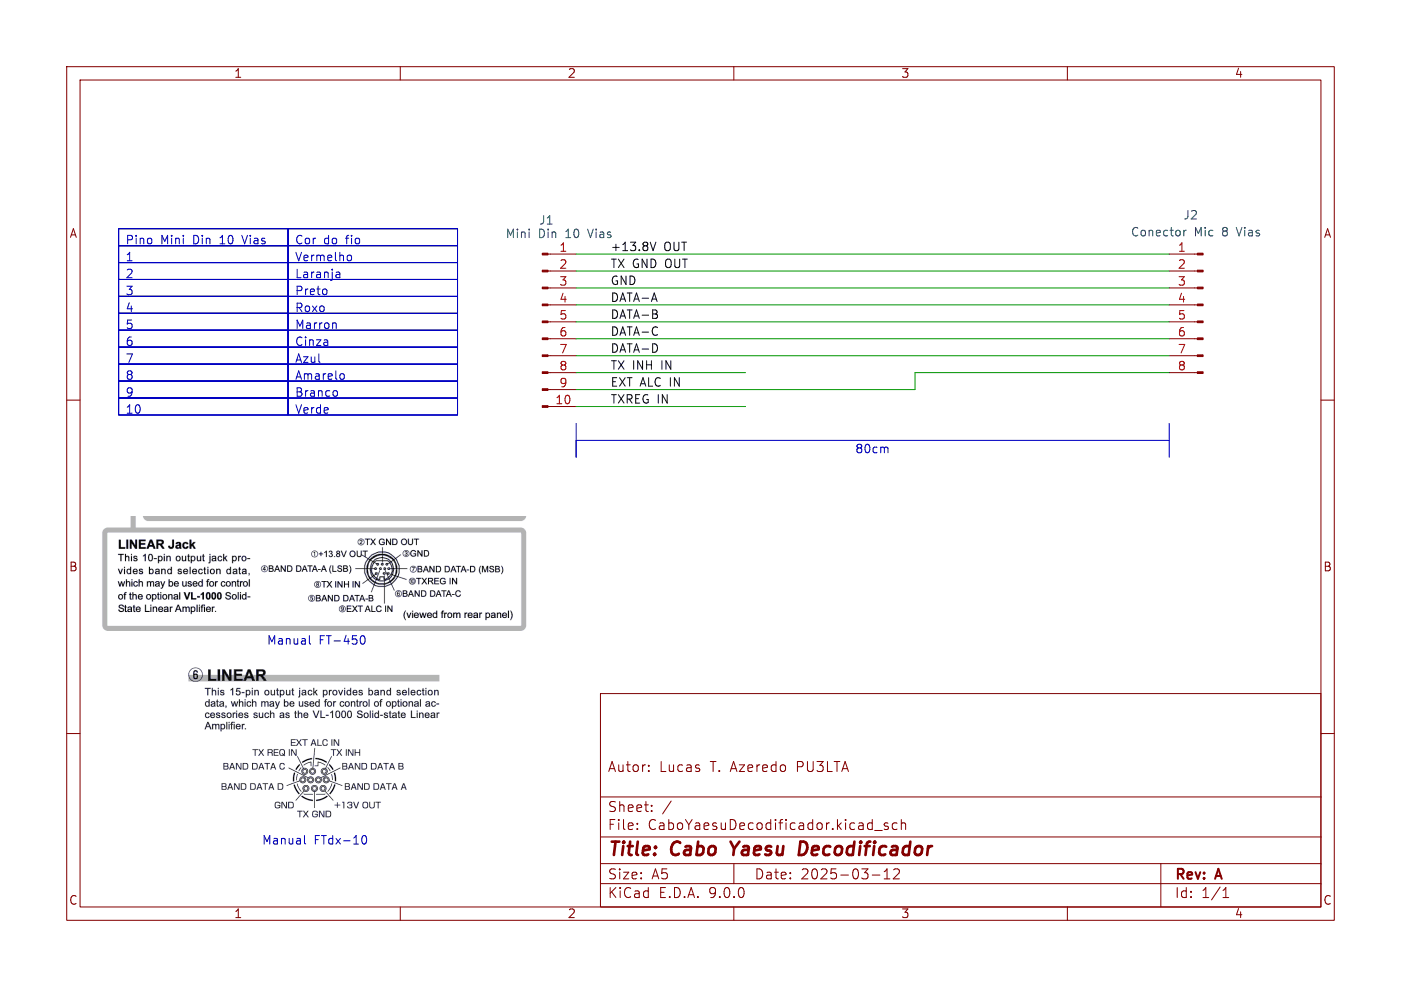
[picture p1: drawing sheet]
(kicad_sch
 (version 20250114)
 (generator "eeschema")
 (generator_version "9.0")
 (paper "A5")
 (title_block
  (title "Cabo Yaesu Decodificador ")
  (date "2025-03-12")
  (rev "A")
  (comment 1 "Autor: Lucas T. Azeredo PU3LTA"))
 (lib_symbols
  (symbol "Connector:Conn_01x08_Pin"
   (pin_names
    (offset 1.016) (hide yes)) (exclude_from_sim no) (in_bom yes) (on_board yes)
   (property "Reference" "J" (at 0 10.16 0) (effects (font (size 1.27 1.27))))
   (property "Value" "Conn_01x08_Pin" (at 0 -12.7 0) (effects (font (size 1.27 1.27))))
   (property "Footprint" "" (at 0 0 0) (effects (font (size 1.27 1.27)) (hide yes)))
   (property "Datasheet" "~" (at 0 0 0) (effects (font (size 1.27 1.27)) (hide yes)))
   (property "Description" "Generic connector, single row, 01x08, script generated" (at 0 0 0) (effects (font (size 1.27 1.27)) (hide yes)))
   (property "ki_locked" "" (at 0 0 0) (effects (font (size 1.27 1.27))))
   (symbol "Conn_01x08_Pin_1_1"
    (rectangle (start 0.8636 7.747) (end 0 7.493) (stroke (width 0.1524) (type default)) (fill (type outline)))
    (rectangle (start 0.8636 5.207) (end 0 4.953) (stroke (width 0.1524) (type default)) (fill (type outline)))
    (rectangle (start 0.8636 2.667) (end 0 2.413) (stroke (width 0.1524) (type default)) (fill (type outline)))
    (rectangle (start 0.8636 0.127) (end 0 -0.127) (stroke (width 0.1524) (type default)) (fill (type outline)))
    (rectangle (start 0.8636 -2.413) (end 0 -2.667) (stroke (width 0.1524) (type default)) (fill (type outline)))
    (rectangle (start 0.8636 -4.953) (end 0 -5.207) (stroke (width 0.1524) (type default)) (fill (type outline)))
    (rectangle (start 0.8636 -7.493) (end 0 -7.747) (stroke (width 0.1524) (type default)) (fill (type outline)))
    (rectangle (start 0.8636 -10.033) (end 0 -10.287) (stroke (width 0.1524) (type default)) (fill (type outline)))
    (polyline (pts (xy 1.27 7.62) (xy 0.8636 7.62)) (stroke (width 0.1524) (type default)) (fill (type none)))
    (polyline (pts (xy 1.27 5.08) (xy 0.8636 5.08)) (stroke (width 0.1524) (type default)) (fill (type none)))
    (polyline (pts (xy 1.27 2.54) (xy 0.8636 2.54)) (stroke (width 0.1524) (type default)) (fill (type none)))
    (polyline (pts (xy 1.27 0) (xy 0.8636 0)) (stroke (width 0.1524) (type default)) (fill (type none)))
    (polyline (pts (xy 1.27 -2.54) (xy 0.8636 -2.54)) (stroke (width 0.1524) (type default)) (fill (type none)))
    (polyline (pts (xy 1.27 -5.08) (xy 0.8636 -5.08)) (stroke (width 0.1524) (type default)) (fill (type none)))
    (polyline (pts (xy 1.27 -7.62) (xy 0.8636 -7.62)) (stroke (width 0.1524) (type default)) (fill (type none)))
    (polyline (pts (xy 1.27 -10.16) (xy 0.8636 -10.16)) (stroke (width 0.1524) (type default)) (fill (type none)))
    (pin passive line (at 5.08 7.62 180) (length 3.81) (name "Pin_1" (effects (font (size 1.27 1.27)))) (number "1" (effects (font (size 1.27 1.27)))))
    (pin passive line (at 5.08 5.08 180) (length 3.81) (name "Pin_2" (effects (font (size 1.27 1.27)))) (number "2" (effects (font (size 1.27 1.27)))))
    (pin passive line (at 5.08 2.54 180) (length 3.81) (name "Pin_3" (effects (font (size 1.27 1.27)))) (number "3" (effects (font (size 1.27 1.27)))))
    (pin passive line (at 5.08 0 180) (length 3.81) (name "Pin_4" (effects (font (size 1.27 1.27)))) (number "4" (effects (font (size 1.27 1.27)))))
    (pin passive line (at 5.08 -2.54 180) (length 3.81) (name "Pin_5" (effects (font (size 1.27 1.27)))) (number "5" (effects (font (size 1.27 1.27)))))
    (pin passive line (at 5.08 -5.08 180) (length 3.81) (name "Pin_6" (effects (font (size 1.27 1.27)))) (number "6" (effects (font (size 1.27 1.27)))))
    (pin passive line (at 5.08 -7.62 180) (length 3.81) (name "Pin_7" (effects (font (size 1.27 1.27)))) (number "7" (effects (font (size 1.27 1.27)))))
    (pin passive line (at 5.08 -10.16 180) (length 3.81) (name "Pin_8" (effects (font (size 1.27 1.27)))) (number "8" (effects (font (size 1.27 1.27))))))
   (embedded_fonts no))
  (symbol "Connector:Conn_01x10_Pin"
   (pin_names
    (offset 1.016) (hide yes)) (exclude_from_sim no) (in_bom yes) (on_board yes)
   (property "Reference" "J" (at 0 12.7 0) (effects (font (size 1.27 1.27))))
   (property "Value" "Conn_01x10_Pin" (at 0 -15.24 0) (effects (font (size 1.27 1.27))))
   (property "Footprint" "" (at 0 0 0) (effects (font (size 1.27 1.27)) (hide yes)))
   (property "Datasheet" "~" (at 0 0 0) (effects (font (size 1.27 1.27)) (hide yes)))
   (property "Description" "Generic connector, single row, 01x10, script generated" (at 0 0 0) (effects (font (size 1.27 1.27)) (hide yes)))
   (property "ki_locked" "" (at 0 0 0) (effects (font (size 1.27 1.27))))
   (symbol "Conn_01x10_Pin_1_1"
    (rectangle (start 0.8636 10.287) (end 0 10.033) (stroke (width 0.1524) (type default)) (fill (type outline)))
    (rectangle (start 0.8636 7.747) (end 0 7.493) (stroke (width 0.1524) (type default)) (fill (type outline)))
    (rectangle (start 0.8636 5.207) (end 0 4.953) (stroke (width 0.1524) (type default)) (fill (type outline)))
    (rectangle (start 0.8636 2.667) (end 0 2.413) (stroke (width 0.1524) (type default)) (fill (type outline)))
    (rectangle (start 0.8636 0.127) (end 0 -0.127) (stroke (width 0.1524) (type default)) (fill (type outline)))
    (rectangle (start 0.8636 -2.413) (end 0 -2.667) (stroke (width 0.1524) (type default)) (fill (type outline)))
    (rectangle (start 0.8636 -4.953) (end 0 -5.207) (stroke (width 0.1524) (type default)) (fill (type outline)))
    (rectangle (start 0.8636 -7.493) (end 0 -7.747) (stroke (width 0.1524) (type default)) (fill (type outline)))
    (rectangle (start 0.8636 -10.033) (end 0 -10.287) (stroke (width 0.1524) (type default)) (fill (type outline)))
    (rectangle (start 0.8636 -12.573) (end 0 -12.827) (stroke (width 0.1524) (type default)) (fill (type outline)))
    (polyline (pts (xy 1.27 10.16) (xy 0.8636 10.16)) (stroke (width 0.1524) (type default)) (fill (type none)))
    (polyline (pts (xy 1.27 7.62) (xy 0.8636 7.62)) (stroke (width 0.1524) (type default)) (fill (type none)))
    (polyline (pts (xy 1.27 5.08) (xy 0.8636 5.08)) (stroke (width 0.1524) (type default)) (fill (type none)))
    (polyline (pts (xy 1.27 2.54) (xy 0.8636 2.54)) (stroke (width 0.1524) (type default)) (fill (type none)))
    (polyline (pts (xy 1.27 0) (xy 0.8636 0)) (stroke (width 0.1524) (type default)) (fill (type none)))
    (polyline (pts (xy 1.27 -2.54) (xy 0.8636 -2.54)) (stroke (width 0.1524) (type default)) (fill (type none)))
    (polyline (pts (xy 1.27 -5.08) (xy 0.8636 -5.08)) (stroke (width 0.1524) (type default)) (fill (type none)))
    (polyline (pts (xy 1.27 -7.62) (xy 0.8636 -7.62)) (stroke (width 0.1524) (type default)) (fill (type none)))
    (polyline (pts (xy 1.27 -10.16) (xy 0.8636 -10.16)) (stroke (width 0.1524) (type default)) (fill (type none)))
    (polyline (pts (xy 1.27 -12.7) (xy 0.8636 -12.7)) (stroke (width 0.1524) (type default)) (fill (type none)))
    (pin passive line (at 5.08 10.16 180) (length 3.81) (name "Pin_1" (effects (font (size 1.27 1.27)))) (number "1" (effects (font (size 1.27 1.27)))))
    (pin passive line (at 5.08 7.62 180) (length 3.81) (name "Pin_2" (effects (font (size 1.27 1.27)))) (number "2" (effects (font (size 1.27 1.27)))))
    (pin passive line (at 5.08 5.08 180) (length 3.81) (name "Pin_3" (effects (font (size 1.27 1.27)))) (number "3" (effects (font (size 1.27 1.27)))))
    (pin passive line (at 5.08 2.54 180) (length 3.81) (name "Pin_4" (effects (font (size 1.27 1.27)))) (number "4" (effects (font (size 1.27 1.27)))))
    (pin passive line (at 5.08 0 180) (length 3.81) (name "Pin_5" (effects (font (size 1.27 1.27)))) (number "5" (effects (font (size 1.27 1.27)))))
    (pin passive line (at 5.08 -2.54 180) (length 3.81) (name "Pin_6" (effects (font (size 1.27 1.27)))) (number "6" (effects (font (size 1.27 1.27)))))
    (pin passive line (at 5.08 -5.08 180) (length 3.81) (name "Pin_7" (effects (font (size 1.27 1.27)))) (number "7" (effects (font (size 1.27 1.27)))))
    (pin passive line (at 5.08 -7.62 180) (length 3.81) (name "Pin_8" (effects (font (size 1.27 1.27)))) (number "8" (effects (font (size 1.27 1.27)))))
    (pin passive line (at 5.08 -10.16 180) (length 3.81) (name "Pin_9" (effects (font (size 1.27 1.27)))) (number "9" (effects (font (size 1.27 1.27)))))
    (pin passive line (at 5.08 -12.7 180) (length 3.81) (name "Pin_10" (effects (font (size 1.27 1.27)))) (number "10" (effects (font (size 1.27 1.27))))))
   (embedded_fonts no)))
 (text "Manual FTdx-10"
  (exclude_from_sim no)
  (at 47.244 126.238 0)
  (effects (font (size 1.27 1.27))))
 (text "80cm"
  (exclude_from_sim no)
  (at 130.81 67.564 0)
  (effects (font (size 1.27 1.27))))
 (text "Manual FT-450"
  (exclude_from_sim no)
  (at 47.498 96.266 0)
  (effects (font (size 1.27 1.27))))
 (polyline
  (pts (xy 86.36 66.04) (xy 175.26 66.04))
  (stroke (width 0) (type default)))
 (wire
  (pts (xy 86.36 50.8) (xy 175.26 50.8))
  (stroke (width 0) (type default)))
 (polyline
  (pts (xy 86.36 63.5) (xy 86.36 68.58))
  (stroke (width 0) (type default)))
 (wire
  (pts (xy 137.16 55.88) (xy 137.16 58.42))
  (stroke (width 0) (type default)))
 (wire
  (pts (xy 86.36 45.72) (xy 175.26 45.72))
  (stroke (width 0) (type default)))
 (wire
  (pts (xy 86.36 58.42) (xy 137.16 58.42))
  (stroke (width 0) (type default)))
 (wire
  (pts (xy 86.36 48.26) (xy 175.26 48.26))
  (stroke (width 0) (type default)))
 (wire
  (pts (xy 86.36 60.96) (xy 111.76 60.96))
  (stroke (width 0) (type default)))
 (wire
  (pts (xy 175.26 55.88) (xy 137.16 55.88))
  (stroke (width 0) (type default)))
 (wire
  (pts (xy 86.36 38.1) (xy 175.26 38.1))
  (stroke (width 0) (type default)))
 (wire
  (pts (xy 86.36 55.88) (xy 111.76 55.88))
  (stroke (width 0) (type default)))
 (wire
  (pts (xy 86.36 40.64) (xy 175.26 40.64))
  (stroke (width 0) (type default)))
 (wire
  (pts (xy 86.36 53.34) (xy 175.26 53.34))
  (stroke (width 0) (type default)))
 (polyline
  (pts (xy 86.36 68.58) (xy 86.36 66.04))
  (stroke (width 0) (type default)))
 (wire
  (pts (xy 86.36 43.18) (xy 175.26 43.18))
  (stroke (width 0) (type default)))
 (polyline
  (pts (xy 175.26 63.5) (xy 175.26 68.58))
  (stroke (width 0) (type default)))
 (image
  (at 46.99 86.36)
  (scale 0.386209)
  (data))
 (image
  (at 46.99 111.76)
  (scale 0.286142)
  (data))
 (table
  (column_count 2)
  (border
   (external yes)
   (header yes) (stroke (width 0) (type solid)))
  (separators
   (rows yes)
   (cols yes) (stroke (width 0) (type solid)))
  (column_widths 25.4 25.4)
  (row_heights 2.54 2.54 2.54 2.54 2.54 2.54 2.54 2.54 2.54 2.54 2.54)
  (cells
   (table_cell "Pino Mini Din 10 Vias" (exclude_from_sim no) (at 17.78 34.29 0) (size 25.4 2.54)
    (margins 0.9525 0.9525 0.9525 0.9525)
    (span 1 1) (fill (type none)) (effects (font (size 1.27 1.27)) (justify left top)))
   (table_cell "Cor do fio" (exclude_from_sim no) (at 43.18 34.29 0) (size 25.4 2.54)
    (margins 0.9525 0.9525 0.9525 0.9525)
    (span 1 1) (fill (type none)) (effects (font (size 1.27 1.27)) (justify left top)))
   (table_cell "1" (exclude_from_sim no) (at 17.78 36.83 0) (size 25.4 2.54)
    (margins 0.9525 0.9525 0.9525 0.9525)
    (span 1 1) (fill (type none)) (effects (font (size 1.27 1.27)) (justify left top)))
   (table_cell "Vermelho" (exclude_from_sim no) (at 43.18 36.83 0) (size 25.4 2.54)
    (margins 0.9525 0.9525 0.9525 0.9525)
    (span 1 1) (fill (type none)) (effects (font (size 1.27 1.27)) (justify left top)))
   (table_cell "2" (exclude_from_sim no) (at 17.78 39.37 0) (size 25.4 2.54)
    (margins 0.9525 0.9525 0.9525 0.9525)
    (span 1 1) (fill (type none)) (effects (font (size 1.27 1.27)) (justify left top)))
   (table_cell "Laranja" (exclude_from_sim no) (at 43.18 39.37 0) (size 25.4 2.54)
    (margins 0.9525 0.9525 0.9525 0.9525)
    (span 1 1) (fill (type none)) (effects (font (size 1.27 1.27)) (justify left top)))
   (table_cell "3" (exclude_from_sim no) (at 17.78 41.91 0) (size 25.4 2.54)
    (margins 0.9525 0.9525 0.9525 0.9525)
    (span 1 1) (fill (type none)) (effects (font (size 1.27 1.27)) (justify left top)))
   (table_cell "Preto" (exclude_from_sim no) (at 43.18 41.91 0) (size 25.4 2.54)
    (margins 0.9525 0.9525 0.9525 0.9525)
    (span 1 1) (fill (type none)) (effects (font (size 1.27 1.27)) (justify left top)))
   (table_cell "4" (exclude_from_sim no) (at 17.78 44.45 0) (size 25.4 2.54)
    (margins 0.9525 0.9525 0.9525 0.9525)
    (span 1 1) (fill (type none)) (effects (font (size 1.27 1.27)) (justify left top)))
   (table_cell "Roxo" (exclude_from_sim no) (at 43.18 44.45 0) (size 25.4 2.54)
    (margins 0.9525 0.9525 0.9525 0.9525)
    (span 1 1) (fill (type none)) (effects (font (size 1.27 1.27)) (justify left top)))
   (table_cell "5" (exclude_from_sim no) (at 17.78 46.99 0) (size 25.4 2.54)
    (margins 0.9525 0.9525 0.9525 0.9525)
    (span 1 1) (fill (type none)) (effects (font (size 1.27 1.27)) (justify left top)))
   (table_cell "Marron" (exclude_from_sim no) (at 43.18 46.99 0) (size 25.4 2.54)
    (margins 0.9525 0.9525 0.9525 0.9525)
    (span 1 1) (fill (type none)) (effects (font (size 1.27 1.27)) (justify left top)))
   (table_cell "6" (exclude_from_sim no) (at 17.78 49.53 0) (size 25.4 2.54)
    (margins 0.9525 0.9525 0.9525 0.9525)
    (span 1 1) (fill (type none)) (effects (font (size 1.27 1.27)) (justify left top)))
   (table_cell "Cinza" (exclude_from_sim no) (at 43.18 49.53 0) (size 25.4 2.54)
    (margins 0.9525 0.9525 0.9525 0.9525)
    (span 1 1) (fill (type none)) (effects (font (size 1.27 1.27)) (justify left top)))
   (table_cell "7" (exclude_from_sim no) (at 17.78 52.07 0) (size 25.4 2.54)
    (margins 0.9525 0.9525 0.9525 0.9525)
    (span 1 1) (fill (type none)) (effects (font (size 1.27 1.27)) (justify left top)))
   (table_cell "Azul" (exclude_from_sim no) (at 43.18 52.07 0) (size 25.4 2.54)
    (margins 0.9525 0.9525 0.9525 0.9525)
    (span 1 1) (fill (type none)) (effects (font (size 1.27 1.27)) (justify left top)))
   (table_cell "8" (exclude_from_sim no) (at 17.78 54.61 0) (size 25.4 2.54)
    (margins 0.9525 0.9525 0.9525 0.9525)
    (span 1 1) (fill (type none)) (effects (font (size 1.27 1.27)) (justify left top)))
   (table_cell "Amarelo" (exclude_from_sim no) (at 43.18 54.61 0) (size 25.4 2.54)
    (margins 0.9525 0.9525 0.9525 0.9525)
    (span 1 1) (fill (type none)) (effects (font (size 1.27 1.27)) (justify left top)))
   (table_cell "9" (exclude_from_sim no) (at 17.78 57.15 0) (size 25.4 2.54)
    (margins 0.9525 0.9525 0.9525 0.9525)
    (span 1 1) (fill (type none)) (effects (font (size 1.27 1.27)) (justify left top)))
   (table_cell "Branco" (exclude_from_sim no) (at 43.18 57.15 0) (size 25.4 2.54)
    (margins 0.9525 0.9525 0.9525 0.9525)
    (span 1 1) (fill (type none)) (effects (font (size 1.27 1.27)) (justify left top)))
   (table_cell "10" (exclude_from_sim no) (at 17.78 59.69 0) (size 25.4 2.54)
    (margins 0.9525 0.9525 0.9525 0.9525)
    (span 1 1) (fill (type none)) (effects (font (size 1.27 1.27)) (justify left top)))
   (table_cell "Verde" (exclude_from_sim no) (at 43.18 59.69 0) (size 25.4 2.54)
    (margins 0.9525 0.9525 0.9525 0.9525)
    (span 1 1) (fill (type none)) (effects (font (size 1.27 1.27)) (justify left top)))))
 (label "DATA-C"
  (at 91.44 50.8 0)
  (effects (font (size 1.27 1.27)) (justify left bottom)))
 (label "GND"
  (at 91.44 43.18 0)
  (effects (font (size 1.27 1.27)) (justify left bottom)))
 (label "DATA-D"
  (at 91.44 53.34 0)
  (effects (font (size 1.27 1.27)) (justify left bottom)))
 (label "TX GND OUT"
  (at 91.44 40.64 0)
  (effects (font (size 1.27 1.27)) (justify left bottom)))
 (label "DATA-B"
  (at 91.44 48.26 0)
  (effects (font (size 1.27 1.27)) (justify left bottom)))
 (label "TXREG IN"
  (at 91.44 60.96 0)
  (effects (font (size 1.27 1.27)) (justify left bottom)))
 (label "DATA-A"
  (at 91.44 45.72 0)
  (effects (font (size 1.27 1.27)) (justify left bottom)))
 (label "+13.8V OUT"
  (at 91.44 38.1 0)
  (effects (font (size 1.27 1.27)) (justify left bottom)))
 (label "TX INH IN"
  (at 91.44 55.88 0)
  (effects (font (size 1.27 1.27)) (justify left bottom)))
 (label "EXT ALC IN"
  (at 91.44 58.42 0)
  (effects (font (size 1.27 1.27)) (justify left bottom)))
 (symbol
  (lib_id "Connector:Conn_01x08_Pin")
  (at 180.34 45.72 0)
  (mirror y)
  (unit 1)
  (exclude_from_sim no)
  (in_bom yes)
  (on_board yes)
  (dnp no)
  (property "Reference" "J2" (at 177.292 32.258 0) (effects (font (size 1.27 1.27)) (justify right)))
  (property "Value" "Conector Mic 8 Vias" (at 169.418 34.798 0) (effects (font (size 1.27 1.27)) (justify right)))
  (property "Footprint" "" (at 180.34 45.72 0) (effects (font (size 1.27 1.27)) (hide yes)))
  (property "Datasheet" "~" (at 180.34 45.72 0) (effects (font (size 1.27 1.27)) (hide yes)))
  (property "Description" "Generic connector, single row, 01x08, script generated" (at 180.34 45.72 0) (effects (font (size 1.27 1.27)) (hide yes)))
  (pin "2")
  (pin "3")
  (pin "1")
  (pin "4")
  (pin "5")
  (pin "6")
  (pin "7")
  (pin "8"))
 (symbol
  (lib_id "Connector:Conn_01x10_Pin")
  (at 81.28 48.26 0)
  (unit 1)
  (exclude_from_sim no)
  (in_bom yes)
  (on_board yes)
  (dnp no)
  (property "Reference" "J1" (at 81.915 33.02 0) (effects (font (size 1.27 1.27))))
  (property "Value" "Mini Din 10 Vias" (at 83.82 35.052 0) (effects (font (size 1.27 1.27))))
  (property "Footprint" "" (at 81.28 48.26 0) (effects (font (size 1.27 1.27)) (hide yes)))
  (property "Datasheet" "~" (at 81.28 48.26 0) (effects (font (size 1.27 1.27)) (hide yes)))
  (property "Description" "Generic connector, single row, 01x10, script generated" (at 81.28 48.26 0) (effects (font (size 1.27 1.27)) (hide yes)))
  (pin "4")
  (pin "9")
  (pin "5")
  (pin "2")
  (pin "8")
  (pin "10")
  (pin "3")
  (pin "1")
  (pin "7")
  (pin "6"))
 (sheet_instances
  (path ""
   (page "1")))
 (embedded_fonts no))
